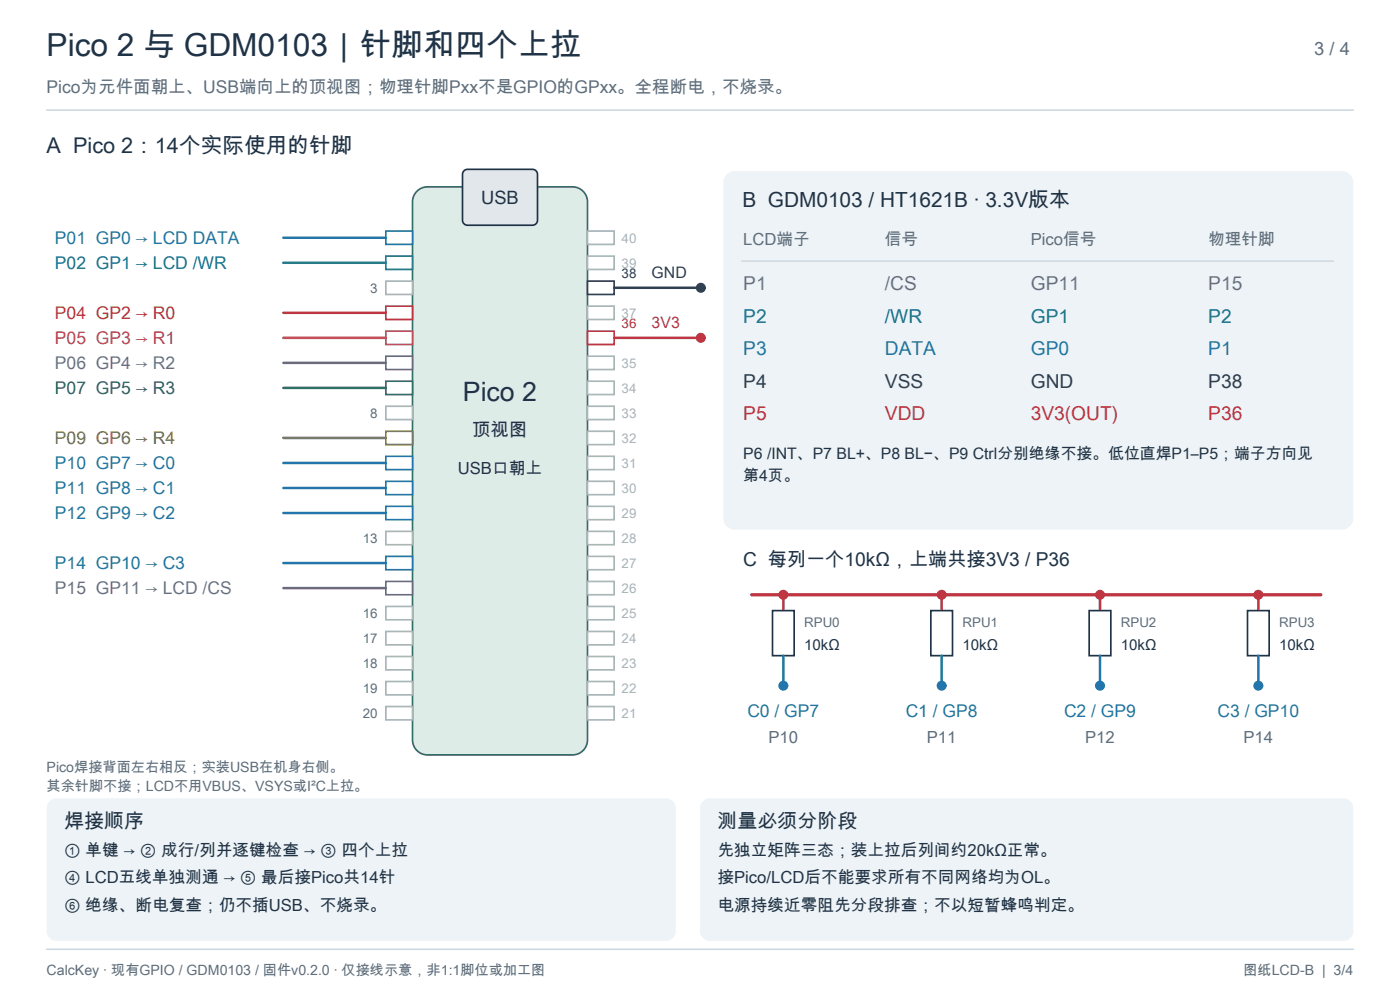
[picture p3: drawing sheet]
<svg xmlns="http://www.w3.org/2000/svg" width="420mm" height="297mm" viewBox="0 0 420 297" stroke-linecap="round" stroke-linejoin="round" font-family="sans-serif">
<path d="M14 33h392" fill="none" stroke="#cfdae3" stroke-width=".5"/>
<path d="M125.3 57.1a4.5 4.5 0 0 1 2.9-1.1h43.5a4.5 4.5 0 0 1 4.5 4.5v161.3a4.5 4.5 0 0 1-4.5 4.5h-43.5a4.5 4.5 0 0 1-4.5-4.5v-161.3a4.5 4.5 0 0 1 1.6-3.4z" fill-rule="evenodd" fill="#deece7" stroke="#317063" stroke-width=".5"/>
<path d="M139.4 51l.8-.2h19.5a1.5 1.5 0 0 1 1.5 1.5v13.7a1.5 1.5 0 0 1-1.5 1.5h-19.5a1.5 1.5 0 0 1-1.5-1.5v-13.7z" fill-rule="evenodd" fill="#e2e7ec" stroke="#203346" stroke-width=".5"/>
<path d="M115.7 69.3h8v4h-8z" fill-rule="evenodd" fill="#fff" stroke="#2276ad" stroke-width=".5"/>
<path d="M85 71.3h30.7" fill="none" stroke="#2276ad" stroke-width=".75"/>
<path d="M176.2 69.3h8v4h-8z" fill-rule="evenodd" fill="#fff" stroke="#a9b7b5" stroke-width=".5"/>
<path d="M115.7 76.8h8v4h-8z" fill-rule="evenodd" fill="#fff" stroke="#107e85" stroke-width=".5"/>
<path d="M85 78.8h30.7" fill="none" stroke="#107e85" stroke-width=".75"/>
<g fill="#fff" stroke="#a9b7b5" stroke-width=".5">
<path d="M176.2 76.8h8v4h-8z" fill-rule="evenodd"/>
<path d="M115.7 84.3h8v4h-8z" fill-rule="evenodd"/>
</g>
<path d="M176.2 84.3h8v4h-8z" fill-rule="evenodd" fill="#fff" stroke="#343d49" stroke-width=".5"/>
<path d="M184.2 86.3h26" fill="none" stroke="#343d49" stroke-width=".75"/>
<circle cx="210.2" cy="86.2" r="1.25" fill="#343d49" stroke="#343d49" stroke-width=".5"/>
<path d="M115.7 91.8h8v4h-8z" fill-rule="evenodd" fill="#fff" stroke="#b15a13" stroke-width=".5"/>
<path d="M85 93.8h30.7" fill="none" stroke="#b15a13" stroke-width=".75"/>
<path d="M176.2 91.8h8v4h-8z" fill-rule="evenodd" fill="#fff" stroke="#a9b7b5" stroke-width=".5"/>
<path d="M115.7 99.3h8v4h-8z" fill-rule="evenodd" fill="#fff" stroke="#b83e5c" stroke-width=".5"/>
<path d="M85 101.3h30.7" fill="none" stroke="#b83e5c" stroke-width=".75"/>
<path d="M176.2 99.3h8v4h-8z" fill-rule="evenodd" fill="#fff" stroke="#bf3642" stroke-width=".5"/>
<path d="M184.2 101.3h26" fill="none" stroke="#bf3642" stroke-width=".75"/>
<circle cx="210.2" cy="101.2" r="1.25" fill="#bf3642" stroke="#bf3642" stroke-width=".5"/>
<path d="M115.7 106.8h8v4h-8z" fill-rule="evenodd" fill="#fff" stroke="#7552a1" stroke-width=".5"/>
<path d="M85 108.8h30.7" fill="none" stroke="#7552a1" stroke-width=".75"/>
<path d="M176.2 106.8h8v4h-8z" fill-rule="evenodd" fill="#fff" stroke="#a9b7b5" stroke-width=".5"/>
<path d="M115.7 114.3h8v4h-8z" fill-rule="evenodd" fill="#fff" stroke="#2c7954" stroke-width=".5"/>
<path d="M85 116.3h30.7" fill="none" stroke="#2c7954" stroke-width=".75"/>
<g fill="#fff" stroke="#a9b7b5" stroke-width=".5">
<path d="M176.2 114.3h8v4h-8z" fill-rule="evenodd"/>
<path d="M115.7 121.8h8v4h-8z" fill-rule="evenodd"/>
<path d="M176.2 121.8h8v4h-8z" fill-rule="evenodd"/>
</g>
<path d="M115.7 129.3h8v4h-8z" fill-rule="evenodd" fill="#fff" stroke="#817112" stroke-width=".5"/>
<path d="M85 131.3h30.7" fill="none" stroke="#817112" stroke-width=".75"/>
<path d="M176.2 129.3h8v4h-8z" fill-rule="evenodd" fill="#fff" stroke="#a9b7b5" stroke-width=".5"/>
<path d="M115.7 136.8h8v4h-8z" fill-rule="evenodd" fill="#fff" stroke="#2276ad" stroke-width=".5"/>
<path d="M85 138.8h30.7" fill="none" stroke="#2276ad" stroke-width=".75"/>
<path d="M176.2 136.8h8v4h-8z" fill-rule="evenodd" fill="#fff" stroke="#a9b7b5" stroke-width=".5"/>
<path d="M115.7 144.3h8v4h-8z" fill-rule="evenodd" fill="#fff" stroke="#2276ad" stroke-width=".5"/>
<path d="M85 146.3h30.7" fill="none" stroke="#2276ad" stroke-width=".75"/>
<path d="M176.2 144.3h8v4h-8z" fill-rule="evenodd" fill="#fff" stroke="#a9b7b5" stroke-width=".5"/>
<path d="M115.7 151.8h8v4h-8z" fill-rule="evenodd" fill="#fff" stroke="#2276ad" stroke-width=".5"/>
<path d="M85 153.8h30.7" fill="none" stroke="#2276ad" stroke-width=".75"/>
<g fill="#fff" stroke="#a9b7b5" stroke-width=".5">
<path d="M176.2 151.8h8v4h-8z" fill-rule="evenodd"/>
<path d="M115.7 159.3h8v4h-8z" fill-rule="evenodd"/>
<path d="M176.2 159.3h8v4h-8z" fill-rule="evenodd"/>
</g>
<path d="M115.7 166.8h8v4h-8z" fill-rule="evenodd" fill="#fff" stroke="#2276ad" stroke-width=".5"/>
<path d="M85 168.8h30.7" fill="none" stroke="#2276ad" stroke-width=".75"/>
<path d="M176.2 166.8h8v4h-8z" fill-rule="evenodd" fill="#fff" stroke="#a9b7b5" stroke-width=".5"/>
<path d="M115.7 174.3h8v4h-8z" fill-rule="evenodd" fill="#fff" stroke="#7552a1" stroke-width=".5"/>
<path d="M85 176.3h30.7" fill="none" stroke="#7552a1" stroke-width=".75"/>
<g fill="#fff" stroke="#a9b7b5" stroke-width=".5">
<path d="M176.2 174.3h8v4h-8z" fill-rule="evenodd"/>
<path d="M115.7 181.8h8v4h-8z" fill-rule="evenodd"/>
<path d="M176.2 181.8h8v4h-8z" fill-rule="evenodd"/>
<path d="M115.7 189.3h8v4h-8z" fill-rule="evenodd"/>
<path d="M176.2 189.3h8v4h-8z" fill-rule="evenodd"/>
<path d="M115.7 196.8h8v4h-8z" fill-rule="evenodd"/>
<path d="M176.2 196.8h8v4h-8z" fill-rule="evenodd"/>
<path d="M115.7 204.3h8v4h-8z" fill-rule="evenodd"/>
<path d="M176.2 204.3h8v4h-8z" fill-rule="evenodd"/>
<path d="M115.7 211.8h8v4h-8z" fill-rule="evenodd"/>
<path d="M176.2 211.8h8v4h-8z" fill-rule="evenodd"/>
</g>
<path d="M218 52.3a3.5 3.5 0 0 1 2.5-1h182a3.5 3.5 0 0 1 3.5 3.5v100.5a3.5 3.5 0 0 1-3.5 3.5h-182a3.5 3.5 0 0 1-3.5-3.5v-100.5a3.5 3.5 0 0 1 1-2.5z" fill-rule="evenodd" fill="#edf3f7"/>
<path d="M222.5 78.3h177.5" fill="none" stroke="#cfdae3" stroke-width=".5"/>
<path d="M225.5 178.3h170.7" fill="none" stroke="#bf3642" stroke-width="1"/>
<circle cx="235" cy="178.2" r="1.25" fill="#bf3642" stroke="#bf3642" stroke-width=".5"/>
<path d="M235 178.3v4.7" fill="none" stroke="#bf3642" stroke-width=".75"/>
<path d="M231.7 183h6.5v13.5h-6.5z" fill-rule="evenodd" fill="#fff" stroke="#203346" stroke-width=".5"/>
<path d="M235 196.5v9" fill="none" stroke="#2276ad" stroke-width=".75"/>
<circle cx="235" cy="205.5" r="1.25" fill="#2276ad" stroke="#2276ad" stroke-width=".5"/>
<circle cx="282.5" cy="178.2" r="1.25" fill="#bf3642" stroke="#bf3642" stroke-width=".5"/>
<path d="M282.5 178.3v4.7" fill="none" stroke="#bf3642" stroke-width=".75"/>
<path d="M279.2 183h6.5v13.5h-6.5z" fill-rule="evenodd" fill="#fff" stroke="#203346" stroke-width=".5"/>
<path d="M282.5 196.5v9" fill="none" stroke="#2276ad" stroke-width=".75"/>
<circle cx="282.5" cy="205.5" r="1.25" fill="#2276ad" stroke="#2276ad" stroke-width=".5"/>
<circle cx="330" cy="178.2" r="1.25" fill="#bf3642" stroke="#bf3642" stroke-width=".5"/>
<path d="M330 178.3v4.7" fill="none" stroke="#bf3642" stroke-width=".75"/>
<path d="M326.7 183h6.5v13.5h-6.5z" fill-rule="evenodd" fill="#fff" stroke="#203346" stroke-width=".5"/>
<path d="M330 196.5v9" fill="none" stroke="#2276ad" stroke-width=".75"/>
<circle cx="330" cy="205.5" r="1.25" fill="#2276ad" stroke="#2276ad" stroke-width=".5"/>
<circle cx="377.5" cy="178.2" r="1.25" fill="#bf3642" stroke="#bf3642" stroke-width=".5"/>
<path d="M377.5 178.3v4.7" fill="none" stroke="#bf3642" stroke-width=".75"/>
<path d="M374.2 183h6.5v13.5h-6.5z" fill-rule="evenodd" fill="#fff" stroke="#203346" stroke-width=".5"/>
<path d="M377.5 196.5v9" fill="none" stroke="#2276ad" stroke-width=".75"/>
<circle cx="377.5" cy="205.5" r="1.25" fill="#2276ad" stroke="#2276ad" stroke-width=".5"/>
<g fill="#edf3f7">
<path d="M14.7 240.4a2.99 2.99 0 0 1 2.3-1.1h182.7a3 3 0 0 1 3 3v36.7a3 3 0 0 1-3 3h-182.7a3 3 0 0 1-3-3v-36.7l.1-.7z" fill-rule="evenodd"/>
<path d="M211.1 239.9l1.2-.6h.7h190a3 3 0 0 1 3 3v36.7a3 3 0 0 1-3 3h-190a3 3 0 0 1-3-3v-36.7a2.99 2.99 0 0 1 1.1-2.4z" fill-rule="evenodd"/>
</g>
<path d="M14 284.5h392" fill="none" stroke="#cfdae3" stroke-width=".5"/>
<text font-size="9.5" fill="#203346" x="14" y="16.8">Pico 2 与 GDM0103｜针脚和四个上拉</text>
<text font-size="8" fill="#203346" x="138.9" y="120.3">Pico 2</text>
<text font-size="6.5" fill="#203346" x="14" y="45.8">A Pico 2：14个实际使用的针脚</text>
<text font-size="6.2" fill="#203346" x="222.7" y="62">B GDM0103 / HT1621B · 3.3V版本</text>
<g font-size="6" fill="#203346">
<text x="19.2" y="248.3">焊接顺序</text>
<text x="215.2" y="248.3">测量必须分阶段</text>
</g>
<g font-size="5.7" fill="#7552a1">
<text x="223" y="87">P1</text>
<text x="265.5" y="87">/CS</text>
<text x="309.2" y="87">GP11</text>
<text x="362.5" y="87">P15</text>
</g>
<g font-size="5.7" fill="#107e85">
<text x="223" y="96.8">P2</text>
<text x="265.5" y="96.8">/WR</text>
<text x="309.2" y="96.8">GP1</text>
<text x="362.5" y="96.8">P2</text>
</g>
<g font-size="5.7" fill="#2276ad">
<text x="223" y="106.5">P3</text>
<text x="265.5" y="106.5">DATA</text>
<text x="309.2" y="106.5">GP0</text>
<text x="362.5" y="106.5">P1</text>
</g>
<g font-size="5.7" fill="#343d49">
<text x="223" y="116.3">P4</text>
<text x="265.5" y="116.3">VSS</text>
<text x="309.2" y="116.3">GND</text>
<text x="362.5" y="116.3">P38</text>
</g>
<g font-size="5.7" fill="#bf3642">
<text x="223" y="126">P5</text>
<text x="265.5" y="126">VDD</text>
<text x="309.2" y="126">3V3(OUT)</text>
<text x="362.5" y="126">P36</text>
</g>
<text font-size="5.7" fill="#203346" x="223" y="169.8">C 每列一个10kΩ，上端共接3V3 / P36</text>
<text font-size="5.5" fill="#5e6d7a" x="394.3" y="16.5">3 / 4</text>
<g font-size="5.5" fill="#203346">
<text x="144.3" y="61.3">USB</text>
<text x="141.7" y="130.8">顶视图</text>
</g>
<text font-size="5.2" fill="#5e6d7a" x="14" y="27.8">Pico为元件面朝上、USB端向上的顶视图；物理针脚Pxx不是GPIO的GPxx。全程断电，不烧录。</text>
<g font-size="5.2" fill="#2276ad">
<text x="16.5" y="73">P01 GP0 → LCD DATA</text>
<text x="16.5" y="140.5">P10 GP7 → C0</text>
<text x="16.5" y="148">P11 GP8 → C1</text>
<text x="16.5" y="155.5">P12 GP9 → C2</text>
<text x="16.5" y="170.5">P14 GP10 → C3</text>
<text x="224.2" y="214.8">C0 / GP7</text>
<text x="271.7" y="214.8">C1 / GP8</text>
<text x="319.2" y="214.8">C2 / GP9</text>
<text x="365.2" y="214.8">C3 / GP10</text>
</g>
<text font-size="5.2" fill="#107e85" x="16.5" y="80.5">P02 GP1 → LCD /WR</text>
<text font-size="5.2" fill="#b15a13" x="16.5" y="95.5">P04 GP2 → R0</text>
<text font-size="5.2" fill="#b83e5c" x="16.5" y="103">P05 GP3 → R1</text>
<g font-size="5.2" fill="#7552a1">
<text x="16.5" y="110.5">P06 GP4 → R2</text>
<text x="16.5" y="178">P15 GP11 → LCD /CS</text>
</g>
<text font-size="5.2" fill="#2c7954" x="16.5" y="118">P07 GP5 → R3</text>
<text font-size="5.2" fill="#817112" x="16.5" y="133">P09 GP6 → R4</text>
<g font-size="5" fill="#5e6d7a">
<text x="223" y="73.5">LCD端子</text>
<text x="265.5" y="73.5">信号</text>
<text x="309.2" y="73.5">Pico信号</text>
<text x="362.5" y="73.5">物理针脚</text>
<text x="230.6" y="222.8">P10</text>
<text x="278.1" y="222.8">P11</text>
<text x="325.6" y="222.8">P12</text>
<text x="373.1" y="222.8">P14</text>
</g>
<g font-size="5" fill="#203346">
<text x="137.4" y="142">USB口朝上</text>
<text x="19.2" y="256.5">① 单键 → ② 成行/列并逐键检查 → ③ 四个上拉</text>
<text x="215.2" y="256.5">先独立矩阵三态；装上拉后列间约20kΩ正常。</text>
<text x="19.2" y="264.8">④ LCD五线单独测通 → ⑤ 最后接Pico共14针</text>
<text x="215.2" y="264.8">接Pico/LCD后不能要求所有不同网络均为OL。</text>
<text x="19.2" y="273">⑥ 绝缘、断电复查；仍不插USB、不烧录。</text>
<text x="215.2" y="273">电源持续近零阻先分段排查；不以短暂蜂鸣判定。</text>
</g>
<text font-size="4.7" fill="#343d49" x="195.5" y="83.3">GND</text>
<text font-size="4.7" fill="#bf3642" x="195.5" y="98.3">3V3</text>
<g font-size="4.7" fill="#203346">
<text x="223" y="137.5">P6 /INT、P7 BL+、P8 BL−、P9 Ctrl分别绝缘不接。低位直焊P1–P5；端子方向见</text>
<text x="223" y="144.3">第4页。</text>
</g>
<g font-size="4.5" fill="#203346">
<text x="241.2" y="194.8">10kΩ</text>
<text x="288.7" y="194.8">10kΩ</text>
<text x="336.2" y="194.8">10kΩ</text>
<text x="383.7" y="194.8">10kΩ</text>
</g>
<g font-size="4.2" fill="#5e6d7a">
<text x="14" y="231.3">Pico焊接背面左右相反；实装USB在机身右侧。</text>
<text x="14" y="237">其余针脚不接；LCD不用VBUS、VSYS或I²C上拉。</text>
<text x="14" y="292.3">CalcKey · 现有GPIO / GDM0103 / 固件v0.2.0 · 仅接线示意，非1:1脚位或加工图</text>
<text x="373" y="292.3">图纸LCD-B | 3/4</text>
</g>
<g font-size="4" fill="#a9b7b5">
<text x="186.5" y="72.8">40</text>
<text x="186.5" y="80.3">39</text>
<text x="186.5" y="95.3">37</text>
<text x="186.5" y="110.3">35</text>
<text x="186.5" y="117.8">34</text>
<text x="186.5" y="125.3">33</text>
<text x="186.5" y="132.8">32</text>
<text x="186.5" y="140.3">31</text>
<text x="186.5" y="147.8">30</text>
<text x="186.5" y="155.3">29</text>
<text x="186.5" y="162.8">28</text>
<text x="186.5" y="170.3">27</text>
<text x="186.5" y="177.8">26</text>
<text x="186.5" y="185.3">25</text>
<text x="186.5" y="192.8">24</text>
<text x="186.5" y="200.3">23</text>
<text x="186.5" y="207.8">22</text>
<text x="186.5" y="215.3">21</text>
</g>
<text font-size="4" fill="#343d49" x="186.5" y="83.3">38</text>
<g font-size="4" fill="#5e6d7a">
<text x="111" y="87.8">3</text>
<text x="111" y="125.3">8</text>
<text x="108.8" y="162.8">13</text>
<text x="108.8" y="185.3">16</text>
<text x="241.2" y="188">RPU0</text>
<text x="288.7" y="188">RPU1</text>
<text x="336.2" y="188">RPU2</text>
<text x="383.7" y="188">RPU3</text>
<text x="108.8" y="192.8">17</text>
<text x="108.8" y="200.3">18</text>
<text x="108.8" y="207.8">19</text>
<text x="108.8" y="215.3">20</text>
</g>
<text font-size="4" fill="#bf3642" x="186.5" y="98.3">36</text>
</svg>
